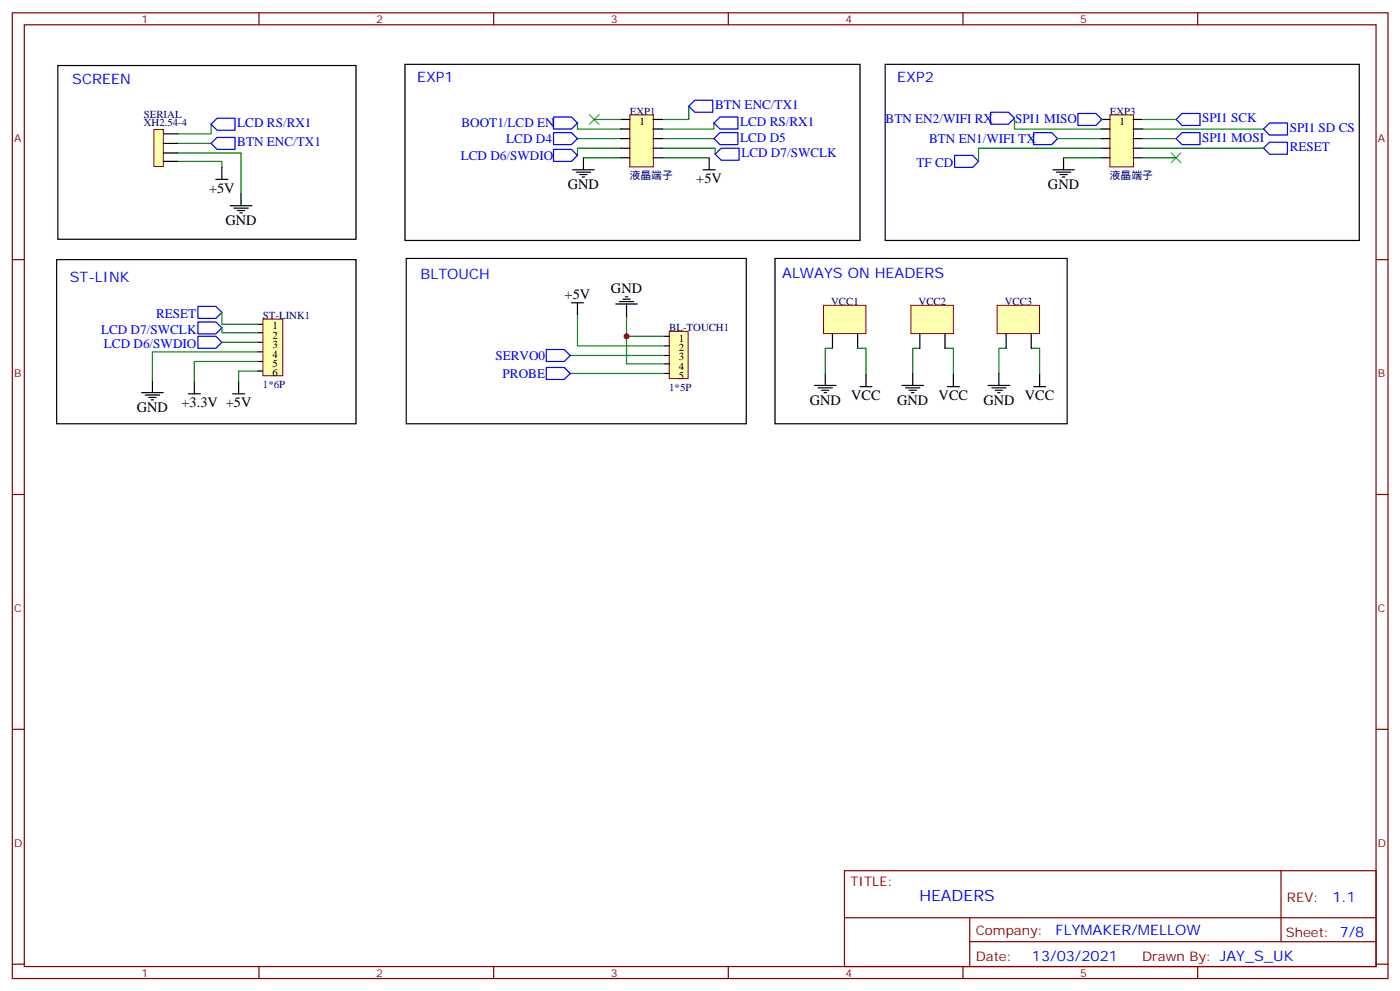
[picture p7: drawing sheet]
<svg xmlns="http://www.w3.org/2000/svg" width="413mm" height="292mm" viewBox="0 0 413 292" stroke-linecap="round" stroke-linejoin="round" font-family="sans-serif">
<g fill="none" stroke="#000" stroke-width=".35">
<path d="M17 19.3h87.9v51.1h-87.9zM119.3 18.9h134.1v51.9h-134.1zM63.6 52.8h3.5M65.4 49.3v3.5M71 57v3.6M168.7 50h6.4M169.8 50.7h4.2M170.9 51.4h2.1M171.6 52.1h.7M171.9 46.5v3.5M207.2 50h3.5M209 46.5v3.5"/>
<path d="M16.7 76.4h88.2v48.4h-88.2zM67.8 60.6h6.4M68.9 61.3h4.2M70 62h2.1M70.7 62.7h.7M119.7 76.1h100.2v48.7h-100.2zM168.4 89.1h3.5M170.1 89.1v3.6M181.4 89.5h6.4M182.5 88.8h4.2M183.6 88.1h2.1M184.3 87.4h.7"/>
<path d="M184.6 89.5v3.5"/>
</g>
<g fill="none" stroke="#008700" stroke-width=".35">
<path d="M62.2 36.6v2.8h-9.9M170.1 36.2v1.8h12.7M203 31.3v3.9h-7.8M210.4 36.2v1.8h-15.2M52.3 47.5h13.1v1.8M52.3 45h18.7v12M52.3 42.2h9.9M170.1 40.8h12.7M171.9 46.5h10.9M182.8 43.6h-12.7v2.2M195.2 43.6h15.5v1.8M195.2 46.5h13.8"/>
<path d="M195.2 40.8h15.2M170.1 92.7v9.1h25.8M184.6 99v8.1h11.3M184.6 93v6h11.3M168 104.7h27.9M168 110h27.9"/>
</g>
<path d="M62.2 36.6l1.8-1.8h5.3v3.5h-5.3zM163.1 34.5h5.3l1.7 1.7-1.7 1.8h-5.3zM163.1 39.1h5.3l1.7 1.7-1.7 1.8h-5.3zM203 31.3l1.7-1.8h5.3v3.6h-5.3zM210.4 36.2l1.7-1.7h5.3v3.5h-5.3zM62.2 42.2l1.8-1.7h5.3v3.5h-5.3zM163.1 44h5.3l1.7 1.8-1.7 1.7h-5.3zM210.4 40.8l1.7-1.7h5.3v3.5h-5.3zM210.7 45.4l1.8-1.8h5.3v3.6h-5.3zM161 108.2h5.3l1.7 1.8-1.7 1.7h-5.3zM161 102.9h5.3l1.7 1.8-1.7 1.7h-5.3z" fill="none" stroke="#00f" stroke-width=".35"/>
<path d="M45.3 38.1h2.8v10.9h-2.8z" fill="#ffffb0" stroke="#800000" stroke-width=".29"/>
<path d="M48.2 39.4h4.1M48.2 47.5h4.1M48.2 45h4.1M48.2 42.2h4.1" fill="none" stroke="#000" stroke-width=".35"/>
<path d="M185.6 33.9h6.9v15.2h-6.9z" fill="#ffffb0" stroke="#800000" stroke-width=".29"/>
<path d="M182.8 35.2h2.8M182.8 38h2.8M192.4 35.2h2.8M192.4 38h2.8M182.8 40.8h2.8M182.8 43.6h2.8M182.8 46.5h2.8M192.4 40.8h2.8M192.4 43.6h2.8M192.4 46.5h2.8" fill="none" stroke="#000" stroke-width=".35"/>
<path d="M197.2 97.6h5.6v13.9h-5.6z" fill="#ffffb0" stroke="#800000" stroke-width=".29"/>
<path d="M195.9 99h1.4M195.9 101.8h1.4M195.9 104.7h1.4M195.9 107.1h1.4M195.9 110h1.4" fill="none" stroke="#000" stroke-width=".35"/>
<g fill="none" stroke="#870000" stroke-width=".35">
<path d="M3.6 3.8h405.4v284.3h-405.4zM7.2 7.3h398.2v277.3h-398.2zM76.3 3.8v3.5M145.5 3.8v3.5M214.6 3.8v3.5M283.7 3.8v3.5M352.9 3.8v3.5M3.6 76.4h3.6M405.4 76.4h3.6M3.6 145.6h3.6M405.4 145.6h3.6M3.6 214.7h3.6"/>
<path d="M405.4 214.7h3.6M248.8 256.4h156.6v28.2h-156.6zM377.4 256.4v20.9M248.8 270.2h156.5M285.7 277.3h119.6M285.7 270.2v14.1M3.6 283.9h3.6M76.3 284.6v3.5M145.5 284.6v3.5M214.6 284.6v3.5M283.7 284.6v3.5M352.9 284.6v3.5"/>
<path d="M405.4 283.9h3.6"/>
</g>
<path d="M77.5 94h5.8v16.6h-5.8z" fill="#ffffb0" stroke="#800000" stroke-width=".29"/>
<g fill="none" stroke="#000" stroke-width=".35">
<path d="M76 95.5h1.3M76 98h1.3M41.7 115.6h6.4M42.8 116.3h4.2M43.9 117h2.1M44.6 117.7h.7M44.9 112.1v3.5M55.5 116h3.5M57.3 112.4v3.6M68.5 116h3.6M70.3 112.4v3.6M76 100.8h1.3"/>
<path d="M76 103.6h1.3M76 106.4h1.3M76 109.3h1.3"/>
</g>
<path d="M58.3 90.2h5.3l1.8 1.8-1.8 1.7h-5.3zM58.3 94.8h5.3l1.8 1.8-1.8 1.7h-5.3zM58.3 99h5.3l1.8 1.8-1.8 1.8h-5.3z" fill="none" stroke="#00f" stroke-width=".35"/>
<path d="M175.1 35.2h7.7M65.4 92v3.5h10.6M65.4 96.6v1.4h10.6M65.4 100.8h10.6M76 103.6h-31.1v8.5M76 106.4h-18.7v6M76 109.3h-5.7v3.1" fill="none" stroke="#008700" stroke-width=".35"/>
<path d="M173.7 33.8l2.8 2.8M176.5 33.8l-2.8 2.8" fill="none" stroke="#3c3" stroke-width=".35"/>
<path d="M327 33.9h7v15.2h-7z" fill="#ffffb0" stroke="#800000" stroke-width=".29"/>
<g fill="none" stroke="#000" stroke-width=".35">
<path d="M260.8 18.9h139.7v51.9h-139.7zM324.3 35.2h2.8M324.3 38h2.8M333.9 35.2h2.8M333.9 38h2.8M310.2 50h6.3M311.3 50.7h4.2M312.3 51.4h2.1M313 52.1h.7M313.4 46.5v3.5M324.3 40.8h2.8M324.3 43.6h2.8"/>
<path d="M324.3 46.5h2.8M333.9 40.8h2.8M333.9 43.6h2.8M333.9 46.5h2.8"/>
</g>
<path d="M291.9 33.1h5.2l1.8 1.7-1.8 1.8h-5.2zM304.6 39.1h5.2l1.8 1.7-1.8 1.8h-5.2zM317.6 33.4h5.3l1.8 1.8-1.8 1.7h-5.3zM346.5 35.2l1.8-1.8h5.3v3.5h-5.3zM372.3 38l1.8-1.8h5.2v3.6h-5.2zM281.3 45.8h5.3l1.7 1.7-1.7 1.8h-5.3zM346.5 40.8l1.8-1.7h5.3v3.5h-5.3zM372.3 43.6l1.8-1.7h5.2v3.5h-5.2z" fill="none" stroke="#00f" stroke-width=".35"/>
<path d="M298.9 34.8v3.2h25.4M324.3 35.2h.4M336.7 35.2h9.8M336.7 38h35.6M311.6 40.8h12.7M313.4 46.5h10.9M324.3 43.6h-36v3.9M336.7 40.8h9.8M336.7 43.6h35.6M336.7 46.5h9.8" fill="none" stroke="#008700" stroke-width=".35"/>
<path d="M345.1 45l2.8 2.9M347.9 45l-2.8 2.9" fill="none" stroke="#3c3" stroke-width=".35"/>
<path d="M242.6 89.9h12.5v8.3h-12.5z" fill="#ffffb0" stroke="#800000" stroke-width=".29"/>
<g fill="none" stroke="#000" stroke-width=".35">
<path d="M245.3 98.4v4.2M252.7 98.4v4.2M240 113.5h6.3M241.1 114.2h4.2M242.1 114.9h2.1M242.8 115.6h.7M243.2 110v3.5M253.4 113.8h3.5M255.2 110.3v3.5M265.7 113.5h6.4M266.8 114.2h4.2M267.9 114.9h2.1"/>
<path d="M268.6 115.6h.7M268.9 110v3.5M279.2 113.8h3.5M280.9 110.3v3.5"/>
</g>
<path d="M245.3 102.6h-2.1v7.4M252.7 102.6h2.5v7.7M271 102.6h-2.1v7.4M278.4 102.6h2.5v7.7" fill="none" stroke="#008700" stroke-width=".35"/>
<path d="M268.4 89.9h12.5v8.3h-12.5z" fill="#ffffb0" stroke="#800000" stroke-width=".29"/>
<path d="M271 98.4v4.2M278.4 98.4v4.2M291.1 113.5h6.4M292.2 114.2h4.2M293.3 114.9h2.1M294 115.6h.7M294.3 110v3.5M304.6 113.8h3.5M306.3 110.3v3.5" fill="none" stroke="#000" stroke-width=".35"/>
<path d="M296.4 102.6h-2.1v7.4M303.8 102.6h2.5v7.7" fill="none" stroke="#008700" stroke-width=".35"/>
<path d="M293.8 89.9h12.5v8.3h-12.5z" fill="#ffffb0" stroke="#800000" stroke-width=".29"/>
<path d="M228.4 76.1h86v48.7h-86zM296.4 98.4v4.2M303.8 98.4v4.2" fill="none" stroke="#000" stroke-width=".35"/>
<circle cx="184.6" cy="99" r=".88" fill="#c00"/>
<text font-size="4.6" fill="#00f" x="270.9" y="265.4">HEADERS</text>
<g font-size="4.2" fill="#00f">
<text x="21.3" y="24.6">SCREEN</text>
<text x="122.9" y="24.2">EXP1</text>
<text x="264.3" y="24.2">EXP2</text>
<text x="20.6" y="83.1">ST-LINK</text>
<text x="123.9" y="82.1">BLTOUCH</text>
<text x="230.5" y="81.7">ALWAYS ON HEADERS</text>
<text x="392.6" y="265.6">1.1</text>
<text x="311" y="275.2">FLYMAKER/MELLOW</text>
<text x="304.1" y="283">13/03/2021</text>
</g>
<g font-size="4.2">
<text x="205.2" y="54">+5V</text>
<text x="61.6" y="56.8">+5V</text>
<text x="167.3" y="55.6">GND</text>
<text x="308.8" y="55.6">GND</text>
<text x="66.4" y="66.2">GND</text>
<text x="166.4" y="88.1">+5V</text>
<text x="180" y="86.3">GND</text>
<text x="53.5" y="119.9">+3.3V +5V</text>
<text x="238.6" y="119.1">GND</text>
<text x="250.8" y="117.8">VCC</text>
<text x="264.3" y="119.1">GND</text>
<text x="276.6" y="117.8">VCC</text>
<text x="289.7" y="119.1">GND</text>
<text x="302" y="117.8">VCC</text>
<text x="40.3" y="121.2">GND</text>
</g>
<g font-size="3.9" fill="#00f">
<text x="210.7" y="32.1">BTN ENC/TX1</text>
<text x="69.9" y="37.4">LCD RS/RX1</text>
<text x="136" y="37.5">BOOT1/LCD EN</text>
<text x="218.1" y="37.1">LCD RS/RX1</text>
<text x="218.1" y="41.7">LCD D5</text>
<text x="260.9" y="36.1">BTN EN2/WIFI RX</text>
<text x="299.1" y="36.1">SPI1 MISO</text>
<text x="354.3" y="36">SPI1 SCK</text>
<text x="354.3" y="41.7">SPI1 MOSI</text>
<text x="380" y="38.8">SPI1 SD CS</text>
<text x="69.9" y="43.1">BTN ENC/TX1</text>
<text x="135.8" y="47">LCD D6/SWDIO</text>
<text x="149.2" y="42.1">LCD D4</text>
<text x="218.4" y="46.3">LCD D7/SWCLK</text>
<text x="273.7" y="42.1">BTN EN1/WIFI TX</text>
<text x="380" y="44.5">RESET</text>
<text x="270" y="49.1">TF CD</text>
<text x="46" y="93.7">RESET</text>
<text x="29.8" y="98.3">LCD D7/SWCLK</text>
<text x="30.6" y="102.6">LCD D6/SWDIO</text>
<text x="146" y="105.9">SERVO0</text>
<text x="148.1" y="111.2">PROBE</text>
</g>
<g font-size="3.9" fill="#800">
<text x="250.6" y="260.9">TITLE:</text>
<text x="379.2" y="265.6">REV:</text>
<text x="287.5" y="275.1">Company:</text>
<text x="378.9" y="275.8">Sheet: 7/8</text>
<text x="287.5" y="282.8">Date:</text>
<text x="336.5" y="282.9">Drawn By: JAY_S_UK</text>
</g>
<g font-size="3.2" fill="#800">
<text x="41.7" y="6.8">1</text>
<text x="110.9" y="6.8">2</text>
<text x="180" y="6.8">3</text>
<text x="249.2" y="6.8">4</text>
<text x="318.3" y="6.8">5</text>
<text x="4.2" y="41.9">A</text>
<text x="406" y="41.9">A</text>
<text x="4.2" y="111">B</text>
<text x="406" y="111">B</text>
<text x="4.2" y="180.2">C</text>
<text x="406" y="180.2">C</text>
<text x="4.2" y="249.3">D</text>
<text x="406" y="249.3">D</text>
<text x="41.7" y="287.6">1</text>
<text x="110.9" y="287.6">2</text>
<text x="180" y="287.6">3</text>
<text x="249.2" y="287.6">4</text>
<text x="318.3" y="287.6">5</text>
</g>
<g font-size="3.2" fill="#000080">
<text x="42.4" y="34.7">SERIAL</text>
<text x="185.6" y="33.9">EXP1</text>
<text x="327" y="33.9">EXP3</text>
<text x="42.4" y="37.1">XH2.54-4</text>
<text x="185.6" y="52.7">液晶端子</text>
<text x="327" y="52.7">液晶端子</text>
<text x="244.9" y="89.8">VCC1</text>
<text x="270.7" y="89.8">VCC2</text>
<text x="296.1" y="89.8">VCC3</text>
<text x="77.5" y="94">ST-LINK1</text>
<text x="197.2" y="97.6">BL-TOUCH1</text>
<text x="77.5" y="114.2">1*6P</text>
<text x="197.2" y="115">1*5P</text>
</g>
<g font-size="3.2">
<text x="188.4" y="36.8">1</text>
<text x="329.8" y="36.8">1</text>
<text x="80.3" y="96.9">1</text>
<text x="80.3" y="99.7">2</text>
<text x="200" y="100.5">1</text>
<text x="80.3" y="102.5">3</text>
<text x="80.3" y="105.3">4</text>
<text x="200" y="103.3">2</text>
<text x="200" y="106.1">3</text>
<text x="80.3" y="108">5</text>
<text x="80.3" y="110.7">6</text>
<text x="200" y="108.9">4</text>
<text x="200" y="111.7">5</text>
</g>
</svg>
